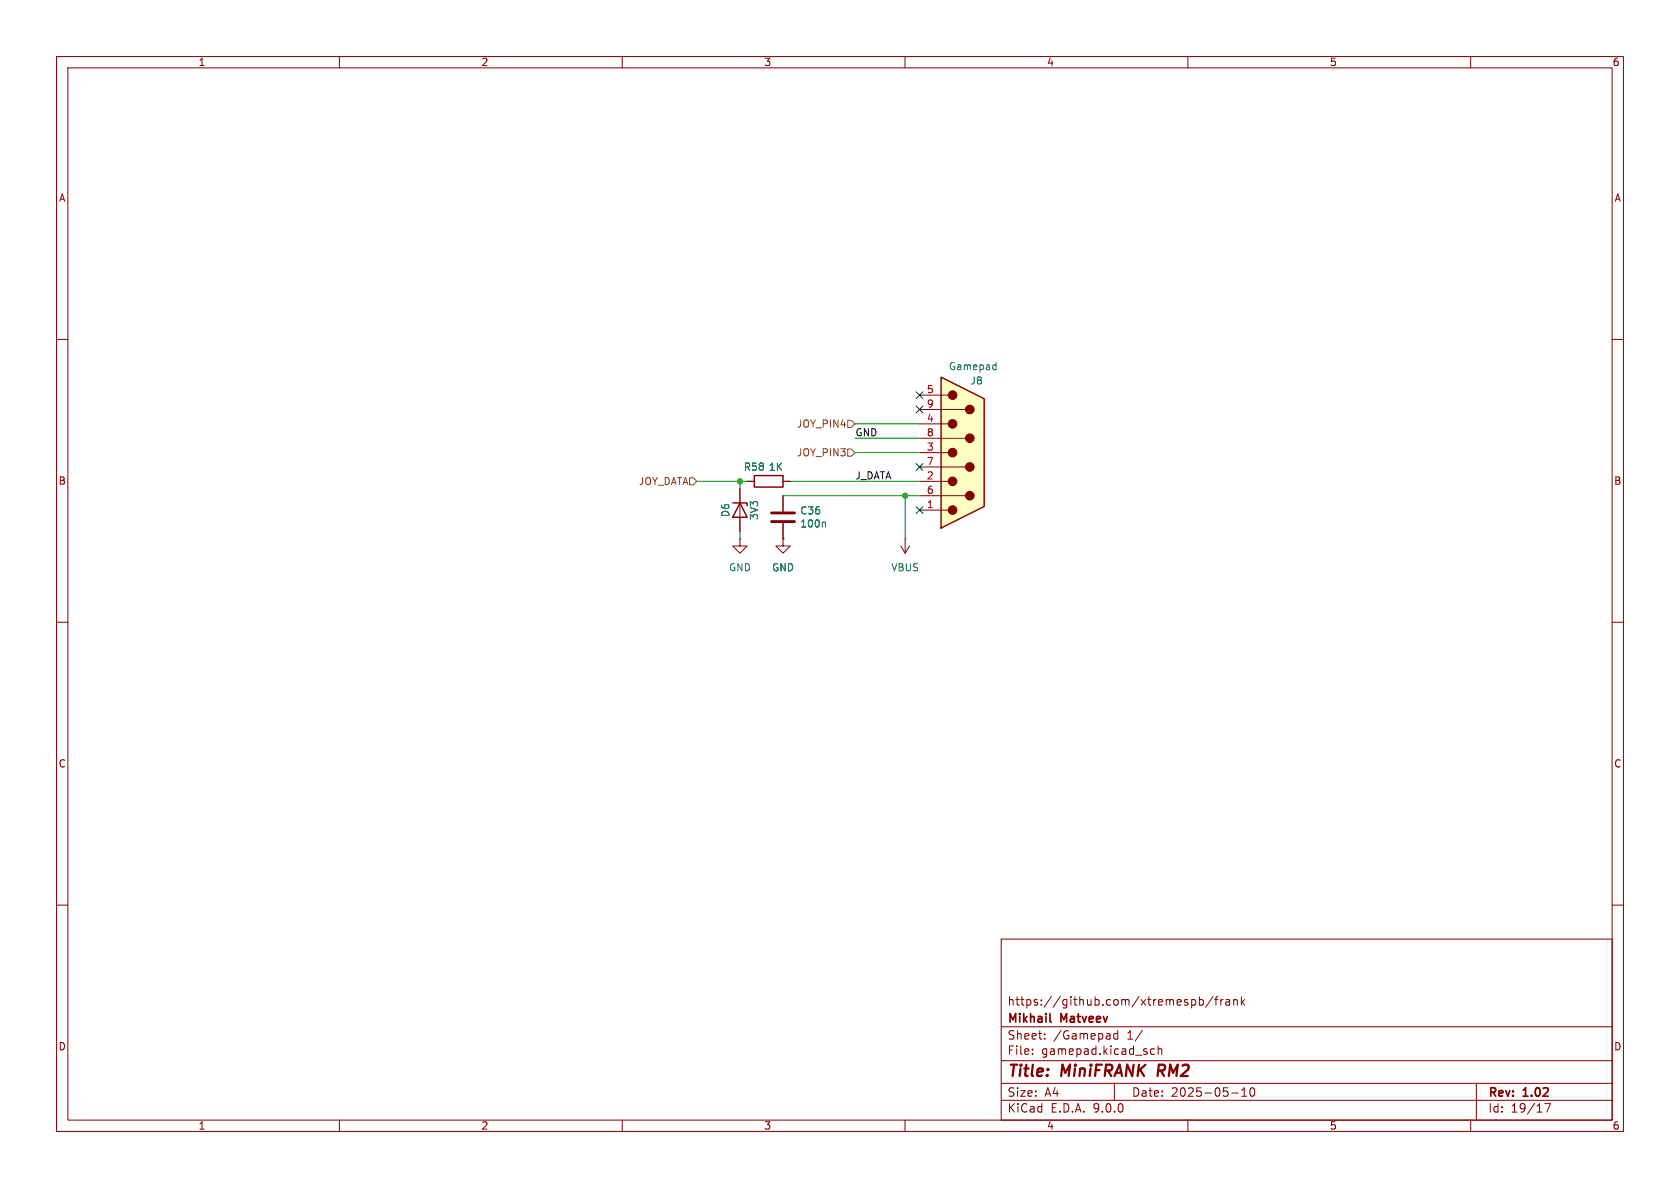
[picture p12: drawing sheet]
<svg xmlns="http://www.w3.org/2000/svg" width="297mm" height="210mm" viewBox="0 0 297 210" stroke-linecap="round" stroke-linejoin="round" font-family="sans-serif">
<g fill="none" stroke="#840000" stroke-width=".18">
<path d="M10 10h277v190h-277zM12 12h273v186h-273zM60 10v2M110 10v2M160 10v2M210 10v2M260 10v2M10 60h2M285 60h2M130.8 86.4v7.6M132.1 85.1h1.2M138.4 95.3v1.2h1.3l-1.3 1.3-1.2-1.3h1.2"/>
<path d="M138.4 95.3h.1M138.4 87.6v2.8M138.4 92.5v2.8M138.4 85.1h1.3M159.3 96.5l.7 1.3M160 95.3h.1M160 95.3v2.5M160.8 96.5l-.8 1.3M10 110h2M285 110h2M10 160h2M177 166h108v32h-108z"/>
<path d="M210.7 176.8l.4-.1 .3 .3v.4l-.2 .2h-.5M212 176.8l.5-.1 .2 .3v.4l-.1 .2h-.6M212 176.2v1.5M214.5 176.1l-1.3 2M214.7 176.7h.6M215.3 176.2l-.3 .2v1.3M215.8 176.7v1M216.2 176.7l-.2 .1-.2 .2M216.7 176.8h.6l.1 .9M217.4 177.1h-.5a.29 .29 0 0 0-.2 .3 .29 .29 0 0 0 .2 .3l.5-.1M218.1 176.8l.2-.1 .4 .1v.9M218.1 176.7v1"/>
<path d="M219.5 176.2v1.5M219.6 177.1l.4 .6M220 176.7l-.5 .6M285 160h2M60 198v2M110 198v2M160 198v2M177 194.5h108M177 191.5h108M177 187.5h108M177 181.5h108M182.5 186.3v.1"/>
<path d="M182.5 185.5v.1M184.7 183.6v.1M184.7 182.8v.1M197 191.5v3M197.6 182.2v1.5M197.6 182.8l-.4-.1-.3 .3v.4l.1 .2h.6M202 182.1l-1.3 2M204.1 185.5l-.4-.1-.3 .3v.4l.1 .2h.6M204.7 185.5l.3-.1 .3 .1 .1 .9M204.7 184.9v1.5M210 198v2M217.7 193.2h1.2"/>
<path d="M219.5 193.8h.9M219.5 192.7l.5-.4v1.5M221.1 192.4l.2-.1a.81 .81 0 0 1 .6 .6 .81 .81 0 0 1-.3 .8l-.1 .1a.81 .81 0 0 1-.4-1.4zM260 198v2M261 191.5v6.5M273.1 195.1h1l-.6 1.5"/>
</g>
<path d="M204.9 188.2l-.3 2" fill="none" stroke="#840000" stroke-width=".4"/>
<path d="M185.6 180.5l.2 .2" fill="none" stroke="#840000" stroke-width=".3"/>
<path d="M129.5 88.9h2.6v.5M130.8 88.9l1.3 2.5h-2.6zM133.3 84.1h5.1v2h-5.1z" fill="none" stroke="#840000" stroke-width=".25"/>
<path d="M136.4 90.7h4.1M136.4 92.2h4.1" fill="none" stroke="#840000" stroke-width=".51"/>
<path d="M145.8 92.3l.1 .2v.7" fill="none" stroke="#006464" stroke-width=".18"/>
<path d="M166.4 66.7l7.6 3.8v19l-7.6 3.8z" fill="#ffffc2"/>
<g fill="none" stroke="#840000" stroke-width=".18">
<path d="M162.6 69.9h5M162.6 72.4h8.1M162.6 74.9h5M162.6 77.5h8.1M130.8 95.3v1.2h1.3l-1.3 1.3-1.3-1.3h1.3M130.8 95.3h.1M130.8 86.4v2.5M130.8 91.4v2.6M132.1 85.1h1.2M138.4 95.3h.1M138.4 85.1h1.3M138.4 87.6v2.8"/>
<path d="M138.4 92.5v2.8M162.6 80h5M162.6 82.6h8.1M162.6 85.1h5M162.6 87.6h8.1M162.6 90.2h5"/>
</g>
<path d="M166.4 66.7l7.6 3.8v19l-7.6 3.8z" fill="none" stroke="#840000" stroke-width=".25"/>
<g fill="#840000" stroke="#840000" stroke-width=".18">
<circle cx="168.4" cy="69.8" r=".76"/>
<circle cx="168.4" cy="74.9" r=".76"/>
<circle cx="168.4" cy="80" r=".76"/>
<circle cx="168.4" cy="85.1" r=".76"/>
<circle cx="168.4" cy="90.2" r=".76"/>
<circle cx="171.4" cy="72.4" r=".76"/>
<circle cx="171.4" cy="77.5" r=".76"/>
<circle cx="171.4" cy="82.5" r=".76"/>
<circle cx="171.4" cy="87.6" r=".76"/>
</g>
<path d="M175.7 64.5l.4 .1M176.1 64.1v1.2M176.1 65.3h-.4M145.8 92.3l.1 .2v.7" fill="none" stroke="#006464" stroke-width=".18"/>
<path d="M149.9 74.3h.6l.6 .6-.6 .7h-.6zM149.9 79.4h.6l.6 .6-.6 .6h-.6zM121.9 84.5h.7l.6 .6-.6 .6h-.7z" fill="none" stroke="#725600" stroke-width=".18"/>
<path d="M151.1 77.5h11.5M151.1 74.9h11.5M123.2 85.1h8.9M130.8 85.1v1.3M130.8 94v1.3M138.4 87.6h24.2M139.7 85.1h22.9M151.1 80h11.5M160 87.6v7.7" fill="none" stroke="#009600" stroke-width=".18"/>
<path d="M162 69.2l1.2 1.3M162 71.8l1.2 1.2M163.2 69.2l-1.2 1.3M163.2 71.8l-1.2 1.2M162 81.9l1.2 1.3M162 89.6l1.2 1.2M163.2 81.9l-1.2 1.3M163.2 89.6l-1.2 1.2" fill="none" stroke="#000084" stroke-width=".18"/>
<g fill="#009600" stroke="#009600" stroke-width=".18">
<circle cx="160" cy="87.6" r=".46"/>
<circle cx="130.8" cy="85.1" r=".46"/>
</g>
<g font-size="2.8" fill="#840000">
<text x="178" y="190.9">Title:</text>
<text x="187.7" y="190.9">MiniFRANK</text>
<text x="205.5" y="190.9">RM2</text>
</g>
<g font-size="2.1" fill="#840000">
<text x="178" y="178">https://github.com/xtremespb/frank</text>
<text x="178" y="184">Sheet:</text>
<text x="178" y="181.2">Mikhail</text>
<text x="186.2" y="184">/Gamepad</text>
<text x="187.6" y="181.2">Matveev</text>
<text x="199.3" y="184">1/</text>
<text x="178" y="186.7">File:</text>
<text x="184.1" y="186.7">gamepad.kicad_sch</text>
<text x="178" y="196.9">KiCad</text>
<text x="178" y="194.1">Size:</text>
<text x="184.7" y="194.1">A4</text>
<text x="185.7" y="196.9">E.D.A.</text>
<text x="193.3" y="196.9">9.0.0</text>
<text x="200" y="194.1">Date:</text>
<text x="207" y="194.1">2025-05-10</text>
<text x="263" y="194.3">Rev:</text>
<text x="263" y="196.9">Id:</text>
<text x="267.1" y="196.9">19/17</text>
<text x="269.4" y="194.3">1.02</text>
</g>
<g font-size="1.8" fill="#840000">
<text x="35" y="11.9">1</text>
<text x="85" y="11.9">2</text>
<text x="135" y="11.9">3</text>
<text x="185" y="11.9">4</text>
<text x="235" y="11.9">5</text>
<text x="285" y="11.9">6</text>
<text x="10.3" y="35.9">A</text>
<text x="285.3" y="35.9">A</text>
<text x="10.3" y="85.9">B</text>
<text x="285.3" y="85.9">B</text>
<text x="10.3" y="135.9">C</text>
<text x="285.3" y="135.9">C</text>
<text x="10.3" y="185.9">D</text>
<text x="285.3" y="185.9">D</text>
<text x="35" y="199.9">1</text>
<text x="85" y="199.9">2</text>
<text x="135" y="199.9">3</text>
<text x="185" y="199.9">4</text>
<text x="235" y="199.9">5</text>
<text x="285" y="199.9">6</text>
</g>
<g font-size="1.8" fill="#006464">
<text x="167.6" y="65.6">Gamepad</text>
<text x="171.5" y="68.2">J8</text>
<text x="131.4" y="83.4">R58</text>
<text x="135.8" y="83.4">1K</text>
<text x="129.1" y="91.5" transform="rotate(-90 129.1 91.5)">D6</text>
<text x="134.2" y="92" transform="rotate(-90 134.2 92)">3V3</text>
<text x="141.4" y="93.4">100n</text>
<text x="141.4" y="91.1">C36</text>
<text x="128.8" y="101.2">GND</text>
<text x="136.4" y="101.2">GND</text>
<text x="157.5" y="101.2">VBUS</text>
</g>
<g font-size="1.8" fill="#a90000">
<text x="163.8" y="69.6">5</text>
<text x="163.8" y="72.1">9</text>
<text x="163.8" y="74.7">4</text>
<text x="163.8" y="77.2">8</text>
<text x="163.8" y="79.8">3</text>
<text x="163.8" y="82.3">7</text>
<text x="163.8" y="84.8">2</text>
<text x="163.8" y="87.4">6</text>
<text x="163.8" y="89.9">1</text>
</g>
<g font-size="1.8" fill="#725600">
<text x="140.8" y="75.8">JOY_PIN4</text>
<text x="140.8" y="80.9">JOY_PIN3</text>
<text x="112.8" y="86">JOY_DATA</text>
</g>
<g font-size="1.8" fill="#0f0f0f">
<text x="151.1" y="77.2">GND</text>
<text x="151.1" y="84.8">J_DATA</text>
</g>
</svg>
